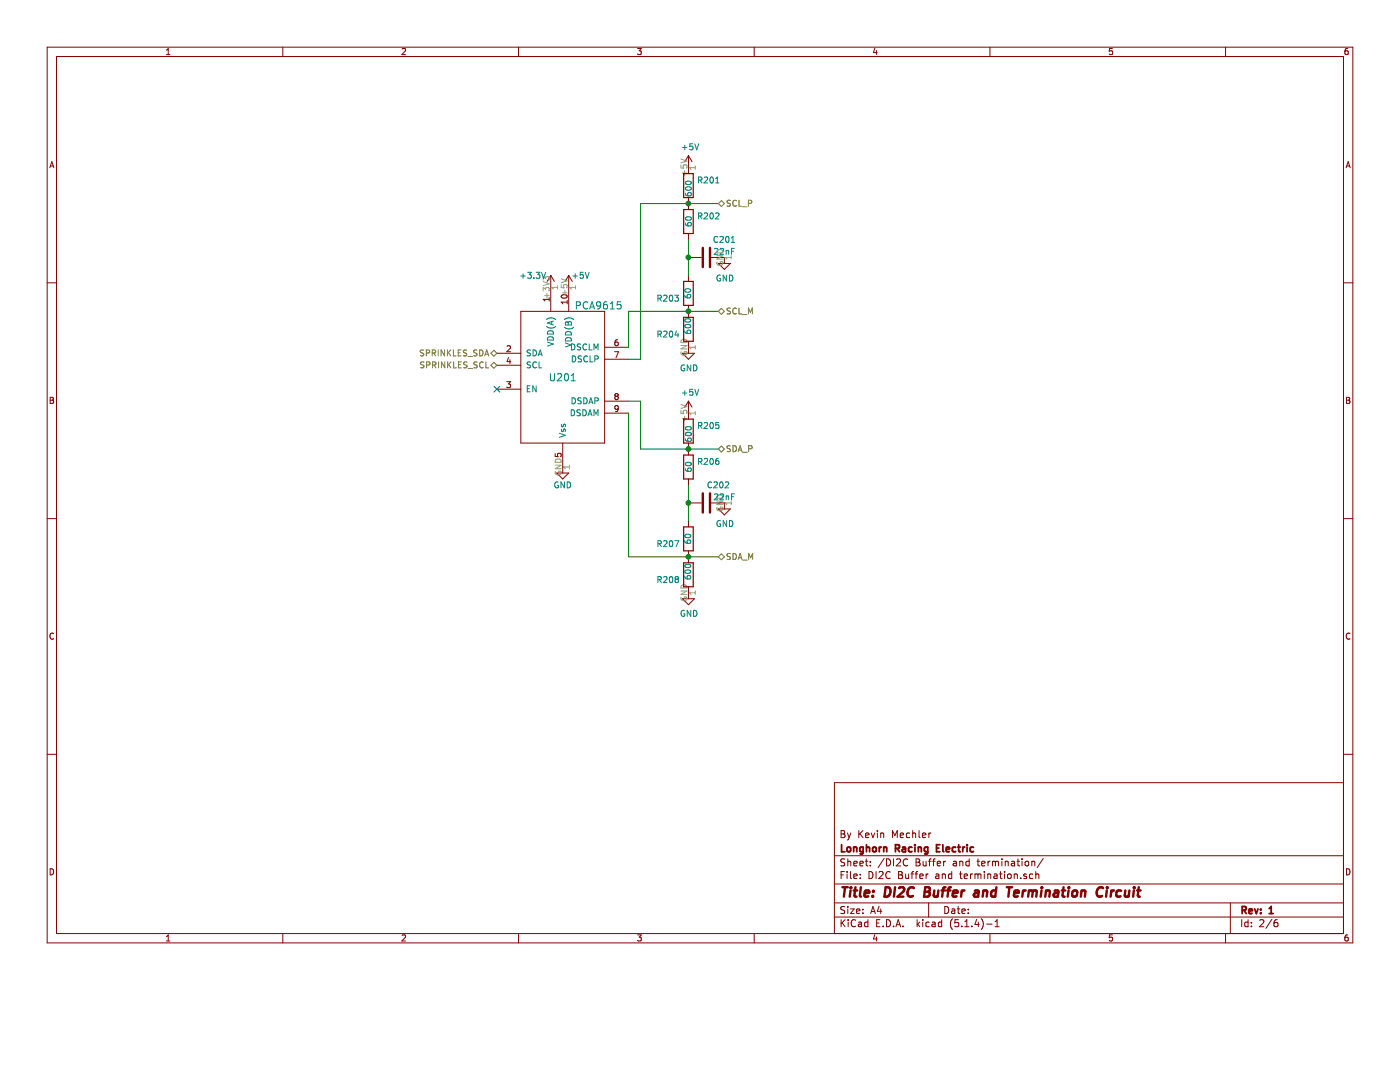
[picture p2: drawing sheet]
EESchema Schematic File Version 4
LIBS:20-ELC-3-01-R1 (Telemetry PCB)-cache
EELAYER 30 0
EELAYER END
$Descr A4 11693 8268
encoding utf-8
Sheet 2 6
Title "DI2C Buffer and Termination Circuit"
Date ""
Rev "1"
Comp "Longhorn Racing Electric"
Comment1 "By Kevin Mechler"
Comment2 ""
Comment3 ""
Comment4 ""
$EndDescr
$Comp
L power:GND #PWR0202
U 1 1
P 4700 3900
F 0 "#PWR0202" H 4700 3650 50  0001 C CNN
F 1 "GND" H 4700 3750 50  0000 C CNN
F 2 "" H 4700 3900 50  0001 C CNN
F 3 "" H 4700 3900 50  0001 C CNN
	1    4700 3900
	1    0    0    -1  
$EndComp
Text HLabel 4150 2950 0    50   BiDi ~ 0
SPRINKLES_SDA
$Comp
L LHRE_Component_Library:PCA9615 U201
U 1 1
P 4700 3150
F 0 "U201" H 4700 3150 60  0000 C CNN
F 1 "PCA9615" H 5000 3750 60  0000 C CNN
F 2 "Package_SO:TSSOP-10_3x3mm_P0.5mm" H 4700 3150 60  0001 C CNN
F 3 "https://datasheet.octopart.com/PCA9615DPJ-NXP-Semiconductors-datasheet-26368818.pdf" H 4700 3150 60  0001 C CNN
F 4 "NXP" H 4700 3150 50  0001 C CNN "Manufacturer"
F 5 "PCA9615DPJ" H 4700 3150 50  0001 C CNN "Part Number"
F 6 "IC REDRIVER I2C 2CH 10TSSOP" H 4700 3150 50  0001 C CNN "Description"
F 7 "TSSOP10" H 4700 3150 50  0001 C CNN "Package"
	1    4700 3150
	1    0    0    -1  
$EndComp
Text HLabel 4150 3050 0    50   BiDi ~ 0
SPRINKLES_SCL
$Comp
L power:+5V #PWR0203
U 1 1
P 4750 2400
F 0 "#PWR0203" H 4750 2250 50  0001 C CNN
F 1 "+5V" H 4850 2500 50  0000 C CNN
F 2 "" H 4750 2400 50  0001 C CNN
F 3 "" H 4750 2400 50  0001 C CNN
	1    4750 2400
	1    0    0    -1  
$EndComp
$Comp
L power:+3.3V #PWR0201
U 1 1
P 4600 2400
F 0 "#PWR0201" H 4600 2250 50  0001 C CNN
F 1 "+3.3V" H 4450 2500 50  0000 C CNN
F 2 "" H 4600 2400 50  0001 C CNN
F 3 "" H 4600 2400 50  0001 C CNN
	1    4600 2400
	1    0    0    -1  
$EndComp
$Comp
L Device:R R201
U 1 1
P 5750 1550
F 0 "R201" H 5820 1596 50  0000 L CNN
F 1 "600" V 5750 1450 50  0000 L CNN
F 2 "Resistor_SMD:R_0603_1608Metric_Pad1.05x0.95mm_HandSolder" V 5680 1550 50  0001 C CNN
F 3 "~" H 5750 1550 50  0001 C CNN
F 4 "RES SMD 600 OHM 1% 0603 " H 5750 1550 50  0001 C CNN "Description"
F 5 "0603" H 5750 1550 50  0001 C CNN "Package"
	1    5750 1550
	1    0    0    -1  
$EndComp
$Comp
L Device:R R202
U 1 1
P 5750 1850
F 0 "R202" H 5820 1896 50  0000 L CNN
F 1 "60" V 5750 1800 50  0000 L CNN
F 2 "Resistor_SMD:R_0603_1608Metric_Pad1.05x0.95mm_HandSolder" V 5680 1850 50  0001 C CNN
F 3 "~" H 5750 1850 50  0001 C CNN
F 4 "RES SMD 60 OHM 1% 0603 " H 5750 1850 50  0001 C CNN "Description"
F 5 "0603" H 5750 1850 50  0001 C CNN "Package"
	1    5750 1850
	1    0    0    -1  
$EndComp
$Comp
L Device:C C201
U 1 1
P 5900 2150
F 0 "C201" V 5750 2300 50  0000 C CNN
F 1 "22nF" V 5850 2300 50  0000 C CNN
F 2 "Capacitor_SMD:C_0603_1608Metric_Pad1.05x0.95mm_HandSolder" H 5938 2000 50  0001 C CNN
F 3 "~" H 5900 2150 50  0001 C CNN
F 4 "CAP CER 22nF 25V X7R 0603" H 5900 2150 50  0001 C CNN "Description"
F 5 "0603" H 5900 2150 50  0001 C CNN "Package"
	1    5900 2150
	0    1    1    0   
$EndComp
$Comp
L Device:R R204
U 1 1
P 5750 2750
F 0 "R204" H 5820 2796 50  0000 L CNN
F 1 "600" V 5750 2650 50  0000 L CNN
F 2 "Resistor_SMD:R_0603_1608Metric_Pad1.05x0.95mm_HandSolder" V 5680 2750 50  0001 C CNN
F 3 "~" H 5750 2750 50  0001 C CNN
F 4 "RES SMD 600 OHM 1% 0603 " H 5750 2750 50  0001 C CNN "Description"
F 5 "0603" H 5750 2750 50  0001 C CNN "Package"
	1    5750 2750
	-1   0    0    1   
$EndComp
$Comp
L Device:R R203
U 1 1
P 5750 2450
F 0 "R203" H 5820 2496 50  0000 L CNN
F 1 "60" V 5750 2400 50  0000 L CNN
F 2 "Resistor_SMD:R_0603_1608Metric_Pad1.05x0.95mm_HandSolder" V 5680 2450 50  0001 C CNN
F 3 "~" H 5750 2450 50  0001 C CNN
F 4 "RES SMD 60 OHM 1% 0603 " H 5750 2450 50  0001 C CNN "Description"
F 5 "0603" H 5750 2450 50  0001 C CNN "Package"
	1    5750 2450
	-1   0    0    1   
$EndComp
$Comp
L power:GND #PWR0208
U 1 1
P 6050 2150
F 0 "#PWR0208" H 6050 1900 50  0001 C CNN
F 1 "GND" H 6055 1977 50  0000 C CNN
F 2 "" H 6050 2150 50  0001 C CNN
F 3 "" H 6050 2150 50  0001 C CNN
	1    6050 2150
	1    0    0    -1  
$EndComp
$Comp
L power:+5V #PWR0204
U 1 1
P 5750 1400
F 0 "#PWR0204" H 5750 1250 50  0001 C CNN
F 1 "+5V" H 5765 1573 50  0000 C CNN
F 2 "" H 5750 1400 50  0001 C CNN
F 3 "" H 5750 1400 50  0001 C CNN
	1    5750 1400
	1    0    0    -1  
$EndComp
$Comp
L power:GND #PWR0205
U 1 1
P 5750 2900
F 0 "#PWR0205" H 5750 2650 50  0001 C CNN
F 1 "GND" H 5755 2727 50  0000 C CNN
F 2 "" H 5750 2900 50  0001 C CNN
F 3 "" H 5750 2900 50  0001 C CNN
	1    5750 2900
	1    0    0    -1  
$EndComp
Wire Wire Line
	5750 2000 5750 2150
Connection ~ 5750 2150
Wire Wire Line
	5750 2150 5750 2300
$Comp
L Device:R R205
U 1 1
P 5750 3600
F 0 "R205" H 5820 3646 50  0000 L CNN
F 1 "600" V 5750 3500 50  0000 L CNN
F 2 "Resistor_SMD:R_0603_1608Metric_Pad1.05x0.95mm_HandSolder" V 5680 3600 50  0001 C CNN
F 3 "~" H 5750 3600 50  0001 C CNN
F 4 "RES SMD 600 OHM 1% 0603 " H 5750 3600 50  0001 C CNN "Description"
F 5 "0603" H 5750 3600 50  0001 C CNN "Package"
	1    5750 3600
	1    0    0    -1  
$EndComp
$Comp
L Device:R R206
U 1 1
P 5750 3900
F 0 "R206" H 5820 3946 50  0000 L CNN
F 1 "60" V 5750 3850 50  0000 L CNN
F 2 "Resistor_SMD:R_0603_1608Metric_Pad1.05x0.95mm_HandSolder" V 5680 3900 50  0001 C CNN
F 3 "~" H 5750 3900 50  0001 C CNN
F 4 "RES SMD 60 OHM 1% 0603 " H 5750 3900 50  0001 C CNN "Description"
F 5 "0603" H 5750 3900 50  0001 C CNN "Package"
	1    5750 3900
	1    0    0    -1  
$EndComp
$Comp
L Device:C C202
U 1 1
P 5900 4200
F 0 "C202" V 5750 4300 50  0000 C CNN
F 1 "22nF" V 5850 4350 50  0000 C CNN
F 2 "Capacitor_SMD:C_0603_1608Metric_Pad1.05x0.95mm_HandSolder" H 5938 4050 50  0001 C CNN
F 3 "~" H 5900 4200 50  0001 C CNN
F 4 "CAP CER 22nF 25V X7R 0603" H 5900 4200 50  0001 C CNN "Description"
F 5 "0603" H 5900 4200 50  0001 C CNN "Package"
	1    5900 4200
	0    1    1    0   
$EndComp
$Comp
L Device:R R208
U 1 1
P 5750 4800
F 0 "R208" H 5820 4846 50  0000 L CNN
F 1 "600" V 5750 4700 50  0000 L CNN
F 2 "Resistor_SMD:R_0603_1608Metric_Pad1.05x0.95mm_HandSolder" V 5680 4800 50  0001 C CNN
F 3 "~" H 5750 4800 50  0001 C CNN
F 4 "RES SMD 600 OHM 1% 0603 " H 5750 4800 50  0001 C CNN "Description"
F 5 "0603" H 5750 4800 50  0001 C CNN "Package"
	1    5750 4800
	-1   0    0    1   
$EndComp
$Comp
L Device:R R207
U 1 1
P 5750 4500
F 0 "R207" H 5820 4546 50  0000 L CNN
F 1 "60" V 5750 4450 50  0000 L CNN
F 2 "Resistor_SMD:R_0603_1608Metric_Pad1.05x0.95mm_HandSolder" V 5680 4500 50  0001 C CNN
F 3 "~" H 5750 4500 50  0001 C CNN
F 4 "RES SMD 60 OHM 1% 0603 " H 5750 4500 50  0001 C CNN "Description"
F 5 "0603" H 5750 4500 50  0001 C CNN "Package"
	1    5750 4500
	-1   0    0    1   
$EndComp
$Comp
L power:GND #PWR0209
U 1 1
P 6050 4200
F 0 "#PWR0209" H 6050 3950 50  0001 C CNN
F 1 "GND" H 6055 4027 50  0000 C CNN
F 2 "" H 6050 4200 50  0001 C CNN
F 3 "" H 6050 4200 50  0001 C CNN
	1    6050 4200
	1    0    0    -1  
$EndComp
$Comp
L power:+5V #PWR0206
U 1 1
P 5750 3450
F 0 "#PWR0206" H 5750 3300 50  0001 C CNN
F 1 "+5V" H 5765 3623 50  0000 C CNN
F 2 "" H 5750 3450 50  0001 C CNN
F 3 "" H 5750 3450 50  0001 C CNN
	1    5750 3450
	1    0    0    -1  
$EndComp
$Comp
L power:GND #PWR0207
U 1 1
P 5750 4950
F 0 "#PWR0207" H 5750 4700 50  0001 C CNN
F 1 "GND" H 5755 4777 50  0000 C CNN
F 2 "" H 5750 4950 50  0001 C CNN
F 3 "" H 5750 4950 50  0001 C CNN
	1    5750 4950
	1    0    0    -1  
$EndComp
Wire Wire Line
	5750 4050 5750 4200
Connection ~ 5750 4200
Wire Wire Line
	5750 4200 5750 4350
Connection ~ 5750 3750
Connection ~ 5750 2600
Wire Wire Line
	5350 1700 5750 1700
Connection ~ 5750 1700
Wire Wire Line
	5350 1700 5350 3000
Wire Wire Line
	5350 3350 5350 3750
Wire Wire Line
	5350 3750 5750 3750
Connection ~ 5750 4650
Wire Wire Line
	5250 3450 5250 4650
Wire Wire Line
	5250 4650 5750 4650
Wire Wire Line
	5250 2600 5250 2900
Wire Wire Line
	5250 2600 5750 2600
Wire Wire Line
	5250 3000 5350 3000
Wire Wire Line
	5250 3350 5350 3350
Wire Wire Line
	6000 1700 5750 1700
Wire Wire Line
	6000 2600 5750 2600
Wire Wire Line
	6000 3750 5750 3750
Wire Wire Line
	6000 4650 5750 4650
NoConn ~ 4150 3250
Text HLabel 6000 1700 2    50   BiDi ~ 0
SCL_P
Text HLabel 6000 2600 2    50   BiDi ~ 0
SCL_M
Text HLabel 6000 3750 2    50   BiDi ~ 0
SDA_P
Text HLabel 6000 4650 2    50   BiDi ~ 0
SDA_M
$EndSCHEMATC
